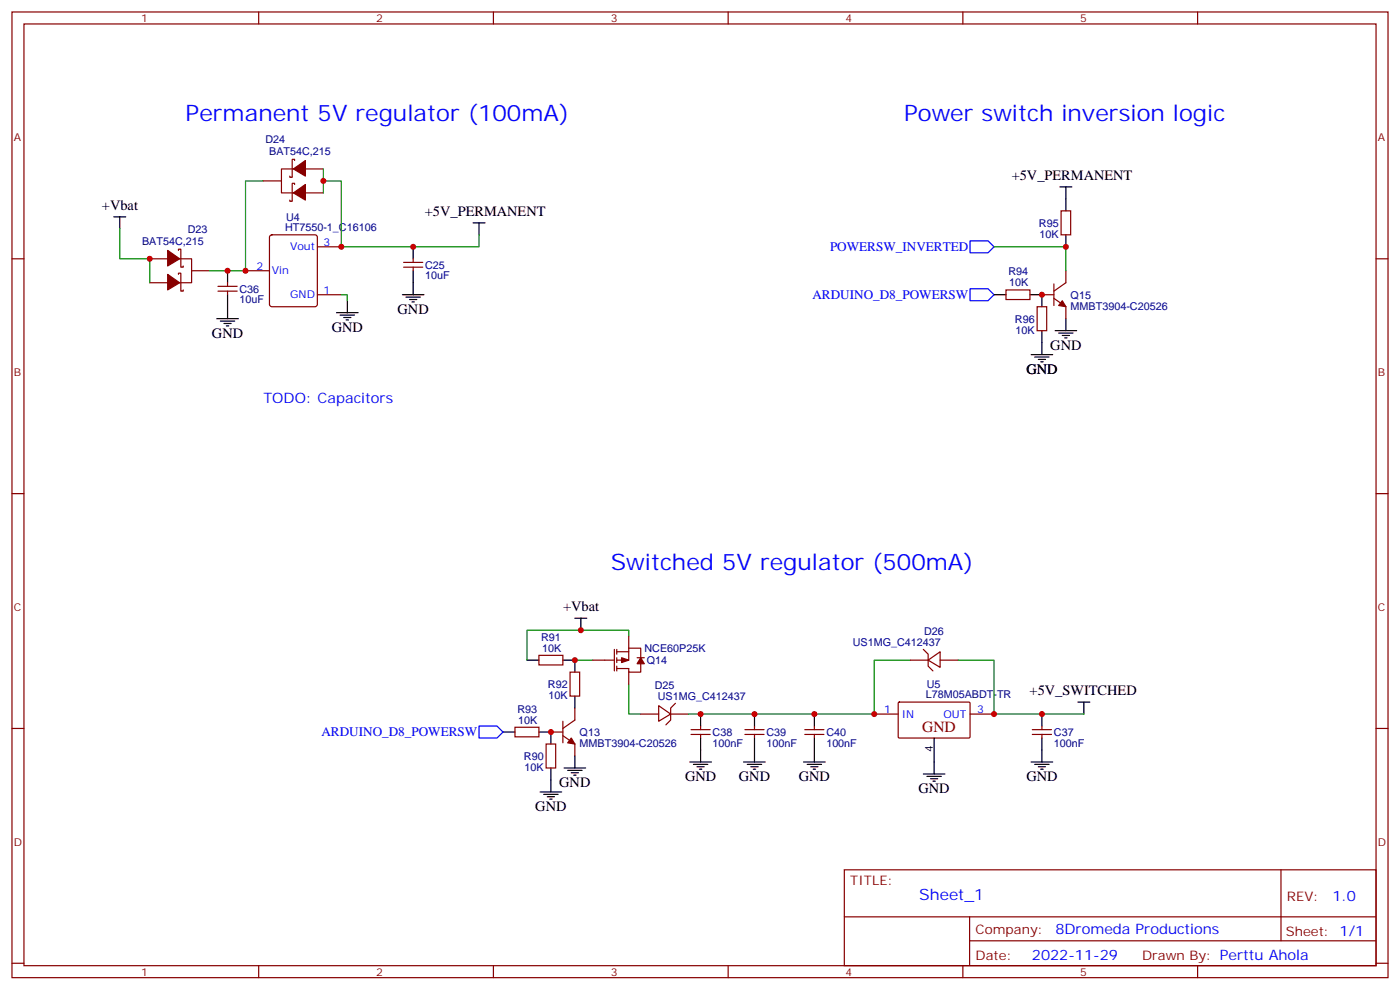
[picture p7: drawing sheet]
<svg xmlns="http://www.w3.org/2000/svg" width="412mm" height="292mm" viewBox="0 0 412 292" stroke-linecap="round" stroke-linejoin="round" font-family="sans-serif">
<g fill="none" stroke="#870000" stroke-width=".35">
<path d="M3.5 3.5h405.4v284.4h-405.4zM7.1 7.1h398.2v277.2h-398.2zM76.2 3.5v3.6M145.3 3.5v3.6M214.5 3.5v3.6M283.6 3.5v3.6M352.8 3.5v3.6M77.6 53.3h5.3M86.4 49.7h-3.5v7.1h3.5M86.8 47.3v-.4h-.7v5.3h-.7v-.3M86.8 54.3v-.3h-.7v5.3h-.7v-.4M90 49.7h5.2"/>
<path d="M90 56.8h5.2M3.5 76.2h3.6M44.1 76.2h5.3M52.6 73.7v-.3h.7v5.3h.7v-.4M52.9 76.2h3.5v7.1h-3.5M56.4 79.7h5.3M72.3 79.7h7.1M79.6 69.4l.5-.3h12.7l.6 .5 .1 20-.5 .7h-12.9l-.7-.5v-20zM93.5 72.7h7M118.9 78.7h5.6M118.9 77.3h5.6M121.7 76.2v1.1"/>
<path d="M121.7 78.7v1M312.6 62.1h2.8v7h-2.8zM314 79.7v3.6l-3.6 2.4M405.3 76.2h3.6M44.1 83.3h5.3M52.6 80.8v-.4h.7v5.3h.7v-.3M64.2 85.7h5.6M64.2 84.3h5.6M67 83.3v1M67 85.7v1.1M93.5 86.8h7M296.3 85.4h7.1v2.8h-7.1z"/>
<path d="M305.5 90.3h2.8v7.1h-2.8zM306.9 86.8h3.5M310.4 87.8l3.6 2.5v3.5M310.4 83.6v6.4M3.5 145.3h3.6M405.3 145.3h3.6M158.7 193h7.1v2.8h-7.1zM167.9 197.9h2.8v7.1h-2.8zM174.6 194.4h6.4M181 191.2v6.4M181.7 191.9h3.5M181.7 191.2v1.4"/>
<path d="M181.7 193.7v1.4M181.7 196.1v1.5M185.2 190.9h3.5v2.8M185.2 190.9v3.5h-3.5M185.2 187.3v3.6M185.2 197.9v3.5M187.7 193.7h2.1M188.7 195.4v2.5h-3.5v-1.1h-3.5M268.1 194.4h5.3M272 191.2l1.4 1.4v3.5l1.4 1.5M273.4 194.4l3.5-2.5v4.6zM276.9 194.4h5.3"/>
<path d="M3.5 214.5h3.6M151.7 214.1h7v2.9h-7zM160.9 219.1h2.8v7h-2.8zM162.3 215.5h3.5M165.8 216.6l3.5 2.5v3.5M165.8 212.4v6.3M169.3 208.5v3.5l-3.5 2.5M188.7 210.3h5.3M194 207.8l3.6 2.5-3.6 2.1zM197.6 210.3h5.2M199 207.1l-1.4 1.4v3.5l-1.5 1.4M203.6 216.3h5.6"/>
<path d="M203.6 214.8h5.6M206.4 213.8v1M206.4 216.3v1M219.4 216.3h5.7M219.4 214.8h5.7M222.2 213.8v1M222.2 216.3v1M237.1 216.3h5.6M237.1 214.8h5.6M239.9 213.8v1M239.9 216.3v1M257.5 210.3h7.1"/>
<path d="M264.6 206.9l.3-.2 20.7 .1 .2 .3-.1 10-.3 .2h-20.6l-.2-.3zM285.8 210.3h7M304.1 216.3h5.6M304.1 214.8h5.6M306.9 213.8v1M306.9 216.3v1M405.3 214.5h3.6M248.7 256.1h156.6v28.2h-156.6zM377.3 256.1v20.9M248.7 270h156.5M285.6 277h119.6M285.6 270v14.1"/>
<path d="M3.5 283.6h3.6M76.2 284.3v3.6M145.3 284.3v3.6M214.5 284.3v3.6M283.6 284.3v3.6M352.8 284.3v3.6M405.3 283.6h3.6"/>
</g>
<g fill="none" stroke="#000" stroke-width=".35">
<path d="M312.2 55h3.5M314 55v7.1M33.5 63.9h3.5M35.3 63.9v3.5M67 79.7v3.6M121.7 72.7v3.5M121.7 79.7v7.1M139.3 65.6h3.6M141.1 65.6v3.5M314 69.1v3.6M63.9 93.8h6.3M64.9 94.5h4.2"/>
<path d="M66 95.2h2.1M66.7 96h.7M67 86.8v7M99.1 92.1h6.4M100.2 92.8h4.2M101.2 93.5h2.2M102 94.2h.7M102.3 88.5v3.6M118.5 86.8h6.4M119.6 87.5h4.2M120.6 88.2h2.2M121.4 88.9h.7"/>
<path d="M292.8 86.8h3.5M303.4 86.8h3.5v3.5M306.9 97.4v7M310.8 97.4h6.3M311.9 98.1h4.2M312.9 98.8h2.1M313.6 99.5h.7M314 93.8v3.6M303.7 104.4h6.4M304.8 105.1h4.2M305.9 105.8h2.1M306.6 106.5h.7"/>
<path d="M155.2 194.4h3.5M165.8 194.4h3.5v3.5M169.3 182h3.6M171.1 182v3.6M148.2 215.5h3.5M158.7 215.5h3.6v3.6M169.3 205v3.5M206.4 210.3v3.5M206.4 217.3v7.1M222.2 210.3v3.5M222.2 217.3v7.1M239.9 210.3v3.5"/>
<path d="M239.9 217.3v7.1M275.2 217.3v10.6M306.9 210.3v3.5M306.9 217.3v7.1M317.5 206.7h3.5M319.3 206.7v3.6M159.1 233.2h6.4M160.2 233.9h4.2M161.2 234.6h2.1M161.9 235.3h.7M162.3 226.1v7.1M166.2 226.1h6.3"/>
<path d="M167.2 226.8h4.2M168.3 227.5h2.1M169 228.2h.7M169.3 222.6v3.5M203.2 224.4h6.3M204.3 225.1h4.2M205.3 225.8h2.1M206 226.5h.7M219.1 224.4h6.3M220.1 225.1h4.3M221.2 225.8h2.1M221.9 226.5h.7"/>
<path d="M236.7 224.4h6.4M237.8 225.1h4.2M238.8 225.8h2.1M239.5 226.5h.7M272 227.9h6.3M273 228.6h4.3M274.1 229.3h2.1M274.8 230h.7M303.7 224.4h6.4M304.8 225.1h4.2M305.9 225.8h2.1M306.6 226.5h.7"/>
</g>
<path d="M285.8 70.9h5.2l1.8 1.8-1.8 1.7h-5.2zM285.8 85h5.2l1.8 1.8-1.8 1.7h-5.2zM141.1 213.8h5.3l1.8 1.7-1.8 1.8h-5.3z" fill="none" stroke="#00f" stroke-width=".35"/>
<path d="M77.6 53.3h-5.3v26.4h-10.6M95.2 53.3h5.3v19.4h40.6v-3.6M95.2 49.7v7.1M35.3 67.4v8.8h8.8v7.1M292.8 72.7h21.2v7M100.5 86.8h1.8v1.7M169.3 194.4h5.3M185.2 187.3v-1.7h-30v8.8M268.1 194.4h-10.6v15.9h-54.7M282.2 194.4h10.6v15.9h26.5M185.2 201.4v8.9h3.5" fill="none" stroke="#008700" stroke-width=".35"/>
<g fill="#870000" stroke="#870000" stroke-width=".35">
<path d="M168.3 217.3l1 1.8-2.1-.4z"/>
<path d="M183.1 193.7l2.1 .7-2.1 .7z"/>
<path d="M188.7 193.7l1.1 1.7h-2.1z"/>
<path d="M312.9 88.5l1.1 1.8-2.1-.3z"/>
<path d="M49.4 73.7l3.5 2.5-3.5 2.1z"/>
<path d="M49.4 80.8l3.5 2.5-3.5 2.1z"/>
<path d="M86.4 49.7l3.6-2.4v4.6z"/>
<path d="M86.4 56.8l3.6-2.5v4.6z"/>
</g>
<g fill="#c00">
<circle cx="169.3" cy="194.4" r=".88"/>
<circle cx="162.3" cy="215.5" r=".88"/>
<circle cx="314" cy="72.7" r=".88"/>
<circle cx="306.9" cy="86.8" r=".88"/>
<circle cx="44.1" cy="76.2" r=".88"/>
<circle cx="72.3" cy="79.7" r=".88"/>
<circle cx="95.3" cy="53.3" r=".88"/>
<circle cx="100.5" cy="72.7" r=".88"/>
<circle cx="257.5" cy="210.3" r=".88"/>
<circle cx="292.8" cy="210.3" r=".88"/>
<circle cx="121.7" cy="72.7" r=".88"/>
<circle cx="67" cy="79.7" r=".88"/>
<circle cx="306.9" cy="210.3" r=".88"/>
<circle cx="239.9" cy="210.3" r=".88"/>
<circle cx="222.3" cy="210.3" r=".88"/>
<circle cx="206.4" cy="210.3" r=".88"/>
<circle cx="171.1" cy="185.6" r=".88"/>
</g>
<g font-size="6.7" fill="#00f">
<text x="54.7" y="35.6">Permanent 5V regulator (100mA)</text>
<text x="266.3" y="35.6">Power switch inversion logic</text>
<text x="179.9" y="167.9">Switched 5V regulator (500mA)</text>
</g>
<text font-size="4.6" fill="#800" x="271.6" y="215.5">GND</text>
<text font-size="4.6" fill="#00f" x="270.8" y="265.1">Sheet_1</text>
<g font-size="4.2">
<text x="298" y="52.9">+5V_PERMANENT</text>
<text x="30" y="61.7">+Vbat</text>
<text x="125.2" y="63.5">+5V_PERMANENT</text>
<text x="117.1" y="92.4">GND</text>
<text x="62.4" y="99.5">GND</text>
<text x="97.7" y="97.7">GND</text>
<text x="309.4" y="103">GND</text>
<text x="302.3" y="110.1">GND</text>
<text x="165.9" y="179.9">+Vbat</text>
<text x="303.3" y="204.6">+5V_SWITCHED</text>
<text x="164.7" y="231.8">GND</text>
<text x="201.8" y="230">GND</text>
<text x="217.7" y="230">GND</text>
<text x="235.3" y="230">GND</text>
<text x="270.6" y="233.5">GND</text>
<text x="302.4" y="230">GND</text>
<text x="157.7" y="238.8">GND</text>
</g>
<g font-size="4.2" fill="#00f">
<text x="77.6" y="118.5">TODO: Capacitors</text>
<text x="392.5" y="265.4">1.0</text>
<text x="310.9" y="274.9">8Dromeda Productions</text>
<text x="304" y="282.7">2022-11-29</text>
</g>
<g font-size="3.9" fill="#00f">
<text x="244.5" y="73.9">POWERSW_INVERTED</text>
<text x="239.3" y="88.1">ARDUINO_D8_POWERSW</text>
<text x="94.7" y="216.8">ARDUINO_D8_POWERSW</text>
</g>
<g font-size="3.9" fill="#800">
<text x="250.5" y="260.7">TITLE:</text>
<text x="379.1" y="265.4">REV:</text>
<text x="287.4" y="274.9">Company:</text>
<text x="378.7" y="275.5">Sheet: 1/1</text>
<text x="287.4" y="282.6">Date:</text>
<text x="336.4" y="282.7">Drawn By: Perttu Ahola</text>
</g>
<g font-size="3.2" fill="#800">
<text x="41.6" y="6.5">1</text>
<text x="110.8" y="6.5">2</text>
<text x="179.9" y="6.5">3</text>
<text x="249.1" y="6.5">4</text>
<text x="318.2" y="6.5">5</text>
<text x="4.1" y="41.6">A</text>
<text x="405.9" y="41.6">A</text>
<text x="4.1" y="110.8">B</text>
<text x="405.9" y="110.8">B</text>
<text x="4.1" y="179.9">C</text>
<text x="405.9" y="179.9">C</text>
<text x="4.1" y="249.1">D</text>
<text x="405.9" y="249.1">D</text>
<text x="41.6" y="287.3">1</text>
<text x="110.8" y="287.3">2</text>
<text x="179.9" y="287.3">3</text>
<text x="249.1" y="287.3">4</text>
<text x="318.2" y="287.3">5</text>
</g>
<g font-size="3.2" fill="#000080">
<text x="78.2" y="42.1">D24</text>
<text x="79.3" y="45.6">BAT54C,215</text>
<text x="84.3" y="65">U4</text>
<text x="55.3" y="68.5">D23</text>
<text x="84" y="68.1">HT7550-1_C16106</text>
<text x="306" y="66.8">R95</text>
<text x="306.2" y="70">10K</text>
<text x="41.9" y="72">BAT54C,215</text>
<text x="125.2" y="82.3">10uF</text>
<text x="125.2" y="79.1">C25</text>
<text x="297.1" y="81.1">R94</text>
<text x="70.6" y="89.3">10uF</text>
<text x="70.6" y="86.2">C36</text>
<text x="297.2" y="84.3">10K</text>
<text x="315.4" y="87.9">Q15</text>
<text x="299" y="95">R96</text>
<text x="315.4" y="91.1">MMBT3904-C20526</text>
<text x="299.2" y="98.2">10K</text>
<text x="159.4" y="188.7">R91</text>
<text x="159.7" y="191.9">10K</text>
<text x="189.9" y="192">NCE60P25K</text>
<text x="251.2" y="190.1">US1MG_C412437</text>
<text x="272.2" y="186.9">D26</text>
<text x="190.5" y="195.5">Q14</text>
<text x="161.4" y="202.6">R92</text>
<text x="192.9" y="202.8">D25</text>
<text x="273" y="202.6">U5</text>
<text x="152.4" y="209.8">R93</text>
<text x="161.6" y="205.8">10K</text>
<text x="193.8" y="206">US1MG_C412437</text>
<text x="272.7" y="205.7">L78M05ABDT-TR</text>
<text x="152.6" y="213.1">10K</text>
<text x="170.7" y="219.9">MMBT3904-C20526</text>
<text x="170.7" y="216.7">Q13</text>
<text x="209.9" y="219.9">100nF</text>
<text x="209.9" y="216.7">C38</text>
<text x="225.8" y="219.9">100nF</text>
<text x="225.8" y="216.7">C39</text>
<text x="243.4" y="219.9">100nF</text>
<text x="243.4" y="216.7">C40</text>
<text x="310.4" y="219.9">100nF</text>
<text x="310.4" y="216.7">C37</text>
<text x="154.3" y="223.8">R90</text>
<text x="154.5" y="227">10K</text>
</g>
<g font-size="3.2" fill="#00f">
<text x="85.4" y="73.7">Vout</text>
<text x="95.2" y="72.3">3</text>
<text x="75.6" y="79.4">2</text>
<text x="80.1" y="80.8">Vin</text>
<text x="85.5" y="87.8">GND</text>
<text x="95.2" y="86.4">1</text>
<text x="260.4" y="209.9">1</text>
<text x="287.9" y="209.9">3</text>
<text x="265.6" y="211.3">IN</text>
<text x="277.9" y="211.3">OUT</text>
</g>
<text font-size="3.2" x="274.8" y="221.4" transform="rotate(-90 274.8 221.4)">4</text>
</svg>
